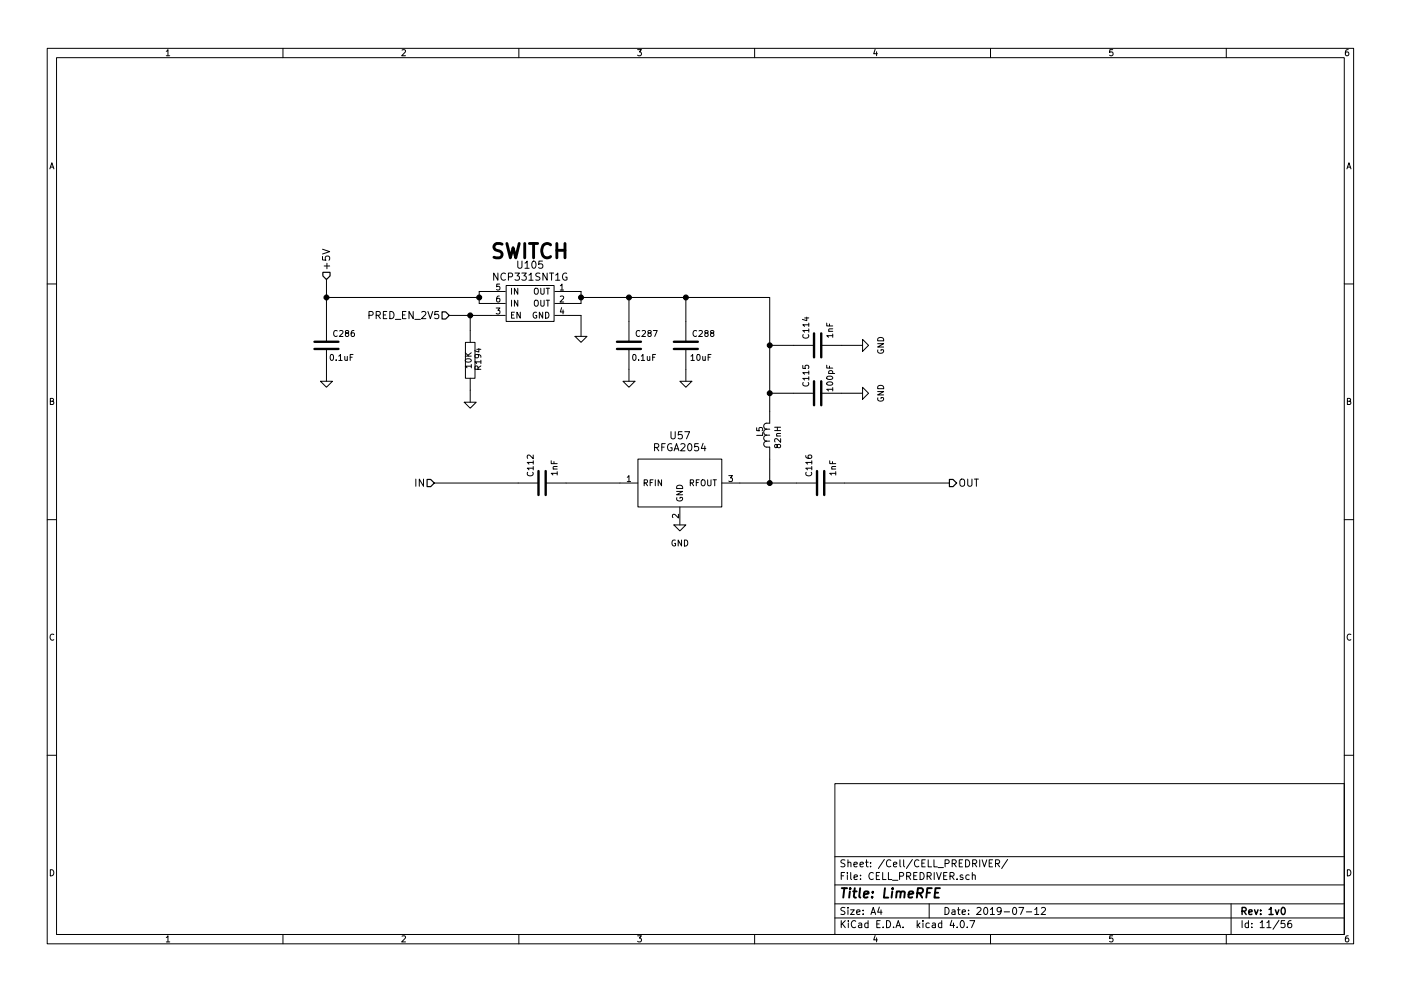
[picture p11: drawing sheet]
EESchema Schematic File Version 2
LIBS:Lime_HAM_Z
LIBS:LimeMicroBGD_Library
LIBS:Cellular_Subsystem_Library
LIBS:LimeMicroBGD_Library_bb
LIBS:LMS8001_AppPCB-cache
LIBS:LMS8001_PowerSupply-cache
LIBS:ADM7155_Addon-cache
LIBS:LMS8001_DigitalPCB-cache
LIBS:SWR_Meter_Subsystem_library
LIBS:GPIO_Subsystem-cache
LIBS:PA_220MHz_920MHz-cache
LIBS:power
LIBS:device
LIBS:transistors
LIBS:conn
LIBS:linear
LIBS:regul
LIBS:74xx
LIBS:cmos4000
LIBS:adc-dac
LIBS:memory
LIBS:xilinx
LIBS:special
LIBS:microcontrollers
LIBS:dsp
LIBS:microchip
LIBS:analog_switches
LIBS:motorola
LIBS:texas
LIBS:intel
LIBS:audio
LIBS:interface
LIBS:digital-audio
LIBS:philips
LIBS:display
LIBS:cypress
LIBS:siliconi
LIBS:opto
LIBS:atmel
LIBS:contrib
LIBS:valves
LIBS:FilterLib
LIBS:BB_Library
LIBS:Lime_RFE-rescue
LIBS:Lime_RFE-cache
EELAYER 25 0
EELAYER END
$Descr A4 11693 8268
encoding utf-8
Sheet 11 56
Title "LimeRFE"
Date "2019-07-12"
Rev "1v0"
Comp ""
Comment1 ""
Comment2 ""
Comment3 ""
Comment4 ""
$EndDescr
$Comp
L RFGA2054 U57
U 1 1
P 5675 4025
F 0 "U57" H 5675 4425 60  0000 C CNN
F 1 "RFGA2054" H 5675 4325 60  0000 C CNN
F 2 "SOT89_RFGA2054" V 6475 4025 60  0001 C CNN
F 3 "https://eu.mouser.com/datasheet/2/412/fga2054_product_data_sheet-1112087.pdf" V 7375 4025 60  0001 C CNN
F 4 "Mouser" V 6625 4025 60  0001 C CNN "Vendor"
F 5 "772-RFGA2054" V 6775 4025 60  0001 C CNN "Vendor Part Number"
F 6 "Qorvo" V 6925 4025 60  0001 C CNN "Manufacturer"
F 7 "RFGA2054TR13" V 7075 4025 60  0001 C CNN "Manufacturer Part Number"
F 8 "RF Amplifier 0.850 - 2.650 GHz 20.0 dBm, 18.8 dB" V 7225 4025 60  0001 C CNN "Description"
	1    5675 4025
	1    0    0    -1  
$EndComp
$Comp
L 1000pF_0402_Murata C114
U 1 1
P 6825 2875
F 0 "C114" H 6875 2975 50  0000 L CNN
F 1 "1000pF_0402_Murata" H 6475 3275 50  0001 L CNN
F 2 "SMD0402" H 6825 3175 39  0001 C CNN
F 3 "" H 6875 2975 60  0000 C CNN
F 4 "Mouser" H 6825 3375 60  0001 C CNN "Vendor"
F 5 "81-GCM1555C1H102JA6J" H 6775 3475 60  0001 C CNN "Vendor Part Number"
F 6 "Murata Electronics" H 6825 3575 60  0001 C CNN "Manufacturer"
F 7 "GCM1555C1H102JA16J" H 6875 3675 60  0001 C CNN "Manufacturer Part Number"
F 8 "Multilayer Ceramic Capacitors MLCC - SMD/SMT 0402 1000pF 50volts C0G 5%" H 6925 3775 60  0001 C CNN "Description"
F 9 "1nF" H 6950 2775 50  0000 C CNN "Component Value"
	1    6825 2875
	0    -1   -1   0   
$EndComp
$Comp
L 100pF_0402_Murata C115
U 1 1
P 6825 3275
F 0 "C115" H 6875 3375 50  0000 L CNN
F 1 "100pF_0402_Murata" H 6475 3675 50  0001 L CNN
F 2 "SMD0402" H 6825 3575 39  0001 C CNN
F 3 "" H 6875 3375 60  0000 C CNN
F 4 "Mouser" H 6825 3775 60  0001 C CNN "Vendor"
F 5 "81-GCM1555C1H101JA6D" H 6775 3875 60  0001 C CNN "Vendor Part Number"
F 6 "Murata Electronics" H 6825 3975 60  0001 C CNN "Manufacturer"
F 7 "GCM1555C1H101JA16D" H 6875 4075 60  0001 C CNN "Manufacturer Part Number"
F 8 "Multilayer Ceramic Capacitors MLCC - SMD/SMT 0402 100pF 50volts C0G 5%" H 6925 4175 60  0001 C CNN "Description"
F 9 "100pF" H 6950 3175 50  0000 C CNN "Component Value"
	1    6825 3275
	0    -1   -1   0   
$EndComp
$Comp
L 1000pF_0402_Murata C112
U 1 1
P 4525 4025
F 0 "C112" H 4575 4125 50  0000 L CNN
F 1 "1000pF_0402_Murata" H 4175 4425 50  0001 L CNN
F 2 "SMD0402" H 4525 4325 39  0001 C CNN
F 3 "" H 4575 4125 60  0000 C CNN
F 4 "Mouser" H 4525 4525 60  0001 C CNN "Vendor"
F 5 "81-GCM1555C1H102JA6J" H 4475 4625 60  0001 C CNN "Vendor Part Number"
F 6 "Murata Electronics" H 4525 4725 60  0001 C CNN "Manufacturer"
F 7 "GCM1555C1H102JA16J" H 4575 4825 60  0001 C CNN "Manufacturer Part Number"
F 8 "Multilayer Ceramic Capacitors MLCC - SMD/SMT 0402 1000pF 50volts C0G 5%" H 4625 4925 60  0001 C CNN "Description"
F 9 "1nF" H 4650 3925 50  0000 C CNN "Component Value"
	1    4525 4025
	0    -1   -1   0   
$EndComp
$Comp
L 1000pF_0402_Murata C116
U 1 1
P 6850 4025
F 0 "C116" H 6900 4125 50  0000 L CNN
F 1 "1000pF_0402_Murata" H 6500 4425 50  0001 L CNN
F 2 "SMD0402" H 6850 4325 39  0001 C CNN
F 3 "" H 6900 4125 60  0000 C CNN
F 4 "Mouser" H 6850 4525 60  0001 C CNN "Vendor"
F 5 "81-GCM1555C1H102JA6J" H 6800 4625 60  0001 C CNN "Vendor Part Number"
F 6 "Murata Electronics" H 6850 4725 60  0001 C CNN "Manufacturer"
F 7 "GCM1555C1H102JA16J" H 6900 4825 60  0001 C CNN "Manufacturer Part Number"
F 8 "Multilayer Ceramic Capacitors MLCC - SMD/SMT 0402 1000pF 50volts C0G 5%" H 6950 4925 60  0001 C CNN "Description"
F 9 "1nF" H 6975 3925 50  0000 C CNN "Component Value"
	1    6850 4025
	0    -1   -1   0   
$EndComp
$Comp
L GND #PWR407
U 1 1
P 5675 4375
F 0 "#PWR407" H 5675 4125 50  0001 C CNN
F 1 "GND" H 5675 4225 50  0000 C CNN
F 2 "" H 5675 4375 50  0001 C CNN
F 3 "" H 5675 4375 50  0001 C CNN
	1    5675 4375
	1    0    0    -1  
$EndComp
$Comp
L 82nH_0805_Murata L5
U 1 1
P 6425 3625
F 0 "L5" V 6340 3655 50  0000 C CNN
F 1 "82nH_0805_Murata" H 6475 3875 50  0001 C CNN
F 2 "SMD0805" H 6425 3975 60  0001 C CNN
F 3 "" V 6340 3655 60  0000 C CNN
F 4 "Murata" H 6425 4275 60  0001 C CNN "Vendor"
F 5 "81-LQW2BAS82NJ00L" H 6475 4175 60  0001 C CNN "Vendor Part Number"
F 6 "Murata Electronics" H 6425 4375 60  0001 C CNN "Manufacturer"
F 7 "LQW2BAS82NJ00L" H 6475 4475 60  0001 C CNN "Manufacturer Part Number"
F 8 "Fixed Inductors 0805, 82nH , 300mA SRF 1330MHz, 5%" H 6425 4075 60  0001 C CNN "Description"
F 9 "82nH" V 6490 3605 50  0000 C CNN "Component Value"
	1    6425 3625
	1    0    0    -1  
$EndComp
$Comp
L GND #PWR409
U 1 1
P 7200 2875
F 0 "#PWR409" H 7200 2625 50  0001 C CNN
F 1 "GND" H 7200 2725 50  0000 C CNN
F 2 "" H 7200 2875 50  0001 C CNN
F 3 "" H 7200 2875 50  0001 C CNN
	1    7200 2875
	0    -1   -1   0   
$EndComp
Text HLabel 3625 4025 0    60   Input ~ 0
IN
Text HLabel 7925 4025 2    60   Output ~ 0
OUT
$Comp
L GND #PWR405
U 1 1
P 4850 2800
F 0 "#PWR405" H 4850 2800 30  0001 C CNN
F 1 "GND" H 4850 2730 30  0001 C CNN
F 2 "" H 4850 2800 60  0000 C CNN
F 3 "" H 4850 2800 60  0000 C CNN
	1    4850 2800
	1    0    0    -1  
$EndComp
Text HLabel 2725 2325 1    60   Input ~ 0
+5V
Text Notes 4100 2150 0    120  ~ 24
SWITCH
$Comp
L GND #PWR403
U 1 1
P 2725 3175
F 0 "#PWR403" H 2725 3175 30  0001 C CNN
F 1 "GND" H 2725 3105 30  0001 C CNN
F 2 "" H 2725 3175 60  0000 C CNN
F 3 "" H 2725 3175 60  0000 C CNN
	1    2725 3175
	1    0    0    -1  
$EndComp
$Comp
L GND #PWR408
U 1 1
P 5725 3175
F 0 "#PWR408" H 5725 3175 30  0001 C CNN
F 1 "GND" H 5725 3105 30  0001 C CNN
F 2 "" H 5725 3175 60  0000 C CNN
F 3 "" H 5725 3175 60  0000 C CNN
	1    5725 3175
	-1   0    0    -1  
$EndComp
$Comp
L GND #PWR406
U 1 1
P 5250 3175
F 0 "#PWR406" H 5250 3175 30  0001 C CNN
F 1 "GND" H 5250 3105 30  0001 C CNN
F 2 "" H 5250 3175 60  0000 C CNN
F 3 "" H 5250 3175 60  0000 C CNN
	1    5250 3175
	-1   0    0    -1  
$EndComp
Text HLabel 3750 2625 0    60   Input ~ 0
PRED_EN_2V5
$Comp
L 0.1uF_0402_Murata C286
U 1 1
P 2725 2875
F 0 "C286" H 2775 2975 50  0000 L CNN
F 1 "0.1uF_0402_Murata" H 2375 3275 50  0001 L CNN
F 2 "SMD0402" H 2725 3175 39  0001 C CNN
F 3 "" H 2775 2975 60  0000 C CNN
F 4 "Mouser" H 2725 3375 60  0001 C CNN "Vendor"
F 5 "81-GRM155R71C104JA8J" H 2675 3475 60  0001 C CNN "Vendor Part Number"
F 6 "Murata Electronics" H 2725 3575 60  0001 C CNN "Manufacturer"
F 7 "GRM155R71C104JA88J" H 2775 3675 60  0001 C CNN "Manufacturer Part Number"
F 8 "Multilayer Ceramic Capacitors MLCC - SMD/SMT .1uF 16Volts 5%" H 2825 3775 60  0001 C CNN "Description"
F 9 "0.1uF" H 2850 2775 50  0000 C CNN "Component Value"
	1    2725 2875
	1    0    0    -1  
$EndComp
$Comp
L 10uF_1206_Taiyo C288
U 1 1
P 5725 2875
F 0 "C288" H 5775 2975 50  0000 L CNN
F 1 "10uF_1206_Taiyo" H 5425 3225 50  0001 L CNN
F 2 "SMD0805" H 5725 3125 60  0001 C CNN
F 3 "" H 5775 2975 60  0000 C CNN
F 4 "Mouser" H 5725 3625 60  0001 C CNN "Vendor"
F 5 "963-TMK316BJ106KL-T" H 5725 3725 60  0001 C CNN "Vendor Part Number"
F 6 "Taiyo Yuden" H 5725 3525 60  0001 C CNN "Manufacturer"
F 7 "TMK316BJ106KL-T" H 5725 3425 60  0001 C CNN "Manufacturer Part Number"
F 8 "Multilayer Ceramic Capacitors MLCC - SMD/SMT 10uF 25V X5R +/-10% 1206 Gen Purp" H 5725 3325 60  0001 C CNN "Description"
F 9 "10uF" H 5850 2775 50  0000 C CNN "Component Value"
	1    5725 2875
	1    0    0    -1  
$EndComp
$Comp
L 0.1uF_0402_Murata C287
U 1 1
P 5250 2875
F 0 "C287" H 5300 2975 50  0000 L CNN
F 1 "0.1uF_0402_Murata" H 4900 3275 50  0001 L CNN
F 2 "SMD0402" H 5250 3175 39  0001 C CNN
F 3 "" H 5300 2975 60  0000 C CNN
F 4 "Mouser" H 5250 3375 60  0001 C CNN "Vendor"
F 5 "81-GRM155R71C104JA8J" H 5200 3475 60  0001 C CNN "Vendor Part Number"
F 6 "Murata Electronics" H 5250 3575 60  0001 C CNN "Manufacturer"
F 7 "GRM155R71C104JA88J" H 5300 3675 60  0001 C CNN "Manufacturer Part Number"
F 8 "Multilayer Ceramic Capacitors MLCC - SMD/SMT .1uF 16Volts 5%" H 5350 3775 60  0001 C CNN "Description"
F 9 "0.1uF" H 5375 2775 50  0000 C CNN "Component Value"
	1    5250 2875
	1    0    0    -1  
$EndComp
$Comp
L GND #PWR404
U 1 1
P 3925 3350
F 0 "#PWR404" H 3925 3350 30  0001 C CNN
F 1 "GND" H 3925 3280 30  0001 C CNN
F 2 "" H 3925 3350 60  0000 C CNN
F 3 "" H 3925 3350 60  0000 C CNN
	1    3925 3350
	1    0    0    -1  
$EndComp
$Comp
L 10K_0402_Yageo R194
U 1 1
P 3925 3000
F 0 "R194" H 3915 3070 50  0000 C CNN
F 1 "10K_0402_Yageo" H 3925 3150 50  0001 C CNN
F 2 "SMD0402" H 3925 3250 60  0001 C CNN
F 3 "" H 3915 3070 60  0000 C CNN
F 4 "Mouser" H 3925 3650 60  0001 C CNN "Vendor"
F 5 "603-RC0402JR-7D10KL" H 3925 3750 60  0001 C CNN "Vendor Part Number"
F 6 "Yageo" H 3925 3550 60  0001 C CNN "Manufacturer"
F 7 "RC0402JR-7D10KL" H 3925 3450 60  0001 C CNN "Manufacturer Part Number"
F 8 "Thick Film Resistors 10K ohm 5% 50V General Purpose" H 3925 3350 60  0001 C CNN "Description"
F 9 "10K" H 3925 2990 50  0000 C CNN "Component Value"
	1    3925 3000
	0    1    1    0   
$EndComp
$Comp
L NCP331SNT1G U105
U 1 1
P 4400 2525
F 0 "U105" H 4425 2850 60  0000 C CNN
F 1 "NCP331SNT1G" H 4425 2750 60  0000 C CNN
F 2 "TSOP-6" H 4400 2275 60  0001 C CNN
F 3 "" H 4400 2525 60  0000 C CNN
F 4 "Mouser" H 4400 2925 60  0001 C CNN "Vendor"
F 5 "863-NCP331SNT1G" H 4400 3025 60  0001 C CNN "Vendor Part Number"
F 6 "ON Semiconductor" H 4400 3125 60  0001 C CNN "Manufacturer"
F 7 "NCP331SNT1G" H 4400 3225 60  0001 C CNN "Manufacturer Part Number"
F 8 "Power Switch ICs - Power Distribution LOAD SW W AUTO DISCHARGE" H 4400 3325 60  0001 C CNN "Description"
F 9 "NCP331SNT1G" H 4400 3425 60  0001 C CNN "Component Value"
	1    4400 2525
	1    0    0    -1  
$EndComp
Wire Wire Line
	6425 2475 6425 3425
Wire Wire Line
	6425 3275 6625 3275
Wire Wire Line
	6425 2875 6625 2875
Connection ~ 6425 3275
Connection ~ 6425 2875
Wire Wire Line
	7025 2875 7200 2875
Wire Wire Line
	7025 3275 7200 3275
Wire Wire Line
	6175 4025 6650 4025
Wire Wire Line
	6425 3825 6425 4025
Connection ~ 6425 4025
Wire Wire Line
	5175 4025 4725 4025
Wire Wire Line
	7050 4025 7925 4025
Wire Wire Line
	4325 4025 3625 4025
Wire Wire Line
	4000 2525 4100 2525
Wire Wire Line
	4000 2425 4000 2525
Wire Wire Line
	4000 2425 4100 2425
Wire Wire Line
	4850 2525 4750 2525
Wire Wire Line
	4850 2425 4850 2525
Wire Wire Line
	4850 2425 4750 2425
Wire Wire Line
	4850 2625 4850 2800
Wire Wire Line
	4850 2625 4750 2625
Connection ~ 2725 2475
Connection ~ 4000 2475
Connection ~ 4850 2475
Wire Wire Line
	2725 2475 4000 2475
Wire Wire Line
	2725 3075 2725 3175
Wire Wire Line
	2725 2325 2725 2675
Wire Wire Line
	5725 3075 5725 3175
Wire Wire Line
	5250 3075 5250 3175
Wire Wire Line
	5250 2675 5250 2475
Wire Wire Line
	5725 2475 5725 2675
Connection ~ 5250 2475
Connection ~ 5725 2475
Wire Wire Line
	3750 2625 4100 2625
Wire Wire Line
	3925 2750 3925 2625
Connection ~ 3925 2625
Wire Wire Line
	3925 3250 3925 3350
$Comp
L GND #PWR410
U 1 1
P 7200 3275
F 0 "#PWR410" H 7200 3025 50  0001 C CNN
F 1 "GND" H 7200 3125 50  0000 C CNN
F 2 "" H 7200 3275 50  0001 C CNN
F 3 "" H 7200 3275 50  0001 C CNN
	1    7200 3275
	0    -1   -1   0   
$EndComp
Wire Wire Line
	4850 2475 6425 2475
$EndSCHEMATC
